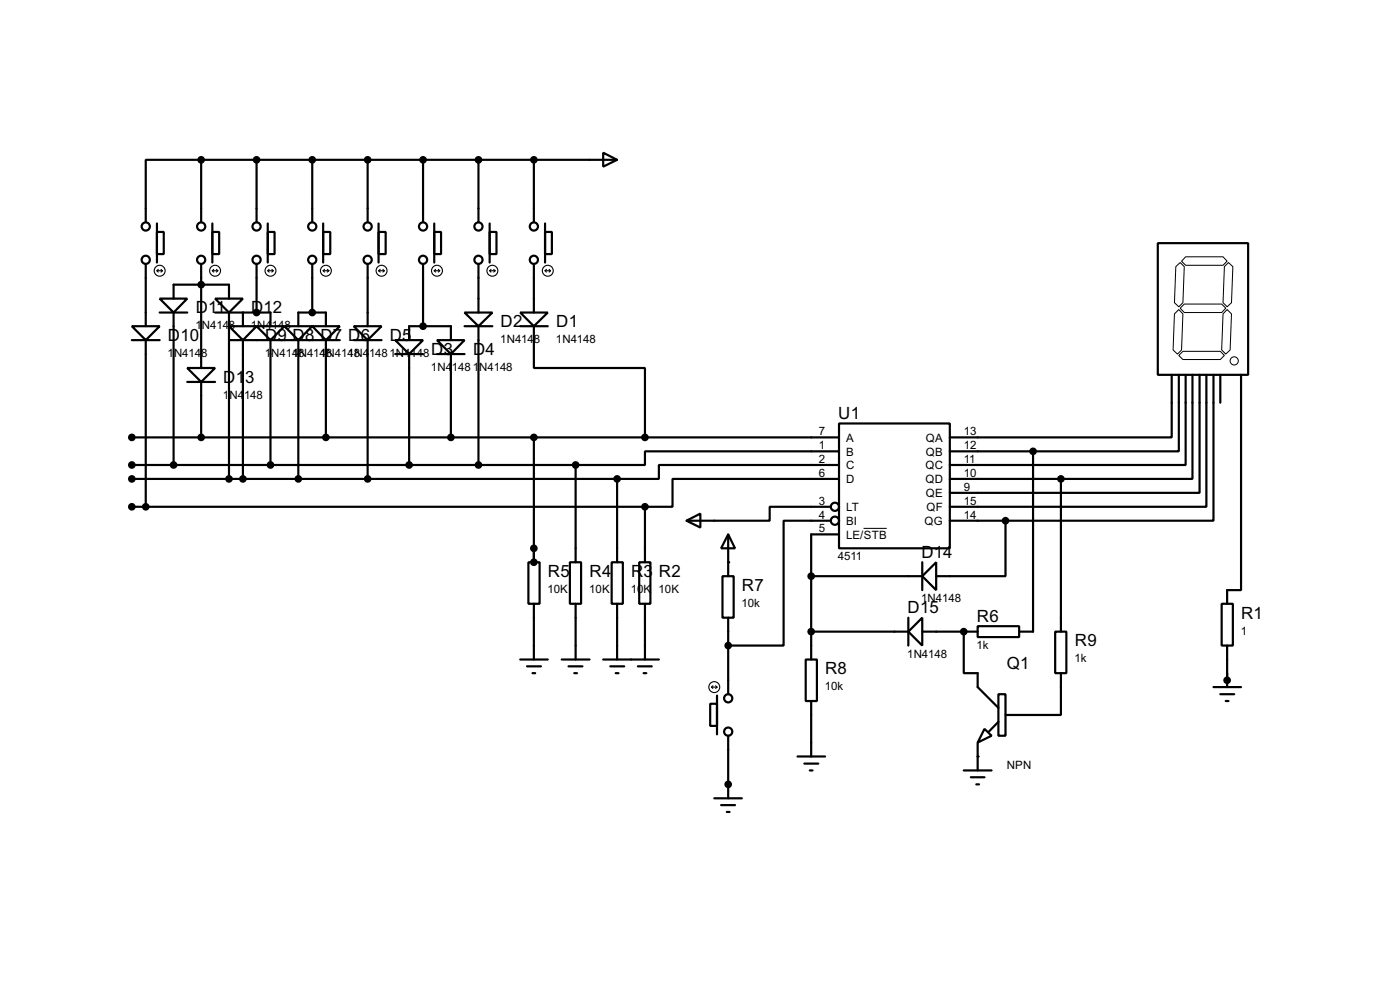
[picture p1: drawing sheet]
<svg xmlns="http://www.w3.org/2000/svg" width="256mm" height="180mm" viewBox="0 0 256 180" stroke-linecap="round" stroke-linejoin="round" font-family="sans-serif">
<g fill="none" stroke="#000" stroke-width=".4">
<path d="M36.9 29.3h-10.2v11.4M36.9 29.3h76.2M36.9 29.3v11.4M47 29.3v11.4M57.2 29.3v11.4M67.4 29.3v11.4M77.5 29.3v11.4M87.7 29.3v11.4M97.8 29.3v11.4M110.5 28l2.6 1.3-2.6 1.2zM24.2 59.7h5.1l-2.6 2.6zM26.7 48.3v11.4"/>
<path d="M28.8 42.5h1.2v4h-1.2zM28.8 40.9v7.2M29.3 54.7h5l-2.5 2.5zM29.3 57.2h5M31.8 54.7v-2.6h10.2v2.6M31.8 57.2v27.9M36.9 48.3v19.1M38.9 42.5h1.3v4h-1.3zM38.9 40.9v7.2M39.4 54.7h5.1l-2.5 2.5zM39.4 57.2h10.2v2.5M42 59.7h5l-2.5 2.6z"/>
<path d="M42 57.2v30.5M44.5 57.2v2.5M47 59.7h5.1l-2.5 2.6zM47 48.3v8.9M49.1 42.5h1.2v4h-1.2zM49.1 40.9v7.2M52.1 59.7h5.1l-2.5 2.6zM54.7 59.7v-2.5h5v2.5M57.2 59.7h5.1l-2.6 2.6zM57.2 48.3v8.9M59.2 42.5h1.3v4h-1.3zM59.2 40.9v7.2"/>
<path d="M64.8 59.7h5.1l-2.5 2.6zM67.4 48.3v11.4M69.4 42.5h1.3v4h-1.3zM69.4 40.9v7.2M77.5 48.3v11.4M79.6 42.5h1.2v4h-1.2zM79.6 40.9v7.2M85.1 57.2h5.1l-2.5 2.5zM85.1 59.7h5.1M87.7 48.3v8.9M87.7 59.7v25.4M89.7 42.5h1.3v4h-1.3z"/>
<path d="M89.7 40.9v7.2M95.3 57.2h5.1l-2.6 2.5zM95.3 59.7h5.1M97.8 59.7v7.7h20.4v12.7M97.8 48.3v8.9M99.9 42.5h1.2v4h-1.2zM99.9 40.9v7.2M212.1 44.5h16.6v24.1h-16.6zM24.2 62.3h5.1M26.7 62.3v30.5M34.3 67.4h5.1l-2.5 2.5zM34.3 69.9h5.1"/>
<path d="M36.9 69.9v10.2M42 62.3h20.3M44.5 62.3v25.4M49.6 62.3v22.8M54.7 62.3v25.4M59.7 62.3v17.8M64.8 62.3h5.1M67.4 62.3v25.4M72.4 62.3h5.1l-2.5 2.5zM72.4 64.8h5.1M75 62.3v-2.6h7.6v2.6M75 64.8v20.3"/>
<path d="M80.1 62.3h5l-2.5 2.5zM80.1 64.8h5M82.6 64.8v15.3M153.7 77.5h20.3v22.9h-20.3zM214.7 68.6v11.5h-40.7M216 68.6v14h-26.7M217.2 68.6v16.5h-43.2M218.5 68.6v19.1h-24.1M219.8 68.6v21.6h-45.8M221 68.6v24.2h-47M222.3 68.6v26.7h-38.1M223.6 68.6v5.1"/>
<path d="M227.4 68.6v39.4h-2.6v2.5M24.2 80.1h129.5M24.2 85.1h81.3M24.2 87.7h88.9M24.2 92.8h94M97.8 80.1v22.8M105.5 85.1v17.8M113.1 87.7v15.2M118.2 92.8v10.1M125.8 95.3l2.5-1.3v2.6zM133.4 97.8l1.3 2.6h-2.6zM133.4 97.8v7.7"/>
<path d="M152.2 92.8h-11.2v2.5h-15.2M152.2 95.3h-8.6v22.9h-10.2M153.7 82.6h-35.5v2.5h-12.7M153.7 85.1h-33v2.6h-7.6M153.7 87.7h-30.5v5.1h-5M153.7 97.8h-5.1v22.9M174 87.7h20.4M174 95.3h10.2M174 82.6h15.3M184.2 95.3v10.2h-12.7M189.3 82.6v33h-2.6M194.4 87.7v27.9"/>
<path d="M96.8 102.9h2.1v7.6h-2.1zM97.8 110.5v10.2M104.4 102.9h2.1v7.6h-2.1zM105.5 110.5v10.2M112.1 102.9h2v7.6h-2zM113.1 110.5v10.2M117.1 102.9h2.1v7.6h-2.1zM118.2 110.5v10.2M132.4 105.5h2v7.6h-2zM133.4 113.1v14M148.6 105.5h20.4M148.6 115.6h17.8"/>
<path d="M166.4 115.6l2.6-2.5v5.1zM166.4 113.1v5.1M169 105.5l2.5-2.6v5.1zM169 115.6h10.1M169 102.9v5.1M176.6 115.6v7.6h2.5v2.6l3.8 3.8M179.1 114.6h7.6v2h-7.6zM193.3 115.6h2.1v7.6h-2.1zM223.8 110.5h2.1v7.7h-2.1zM224.8 118.2v7.6M95.3 120.7h5.1M96.6 122h2.5"/>
<path d="M97.6 123.2h.5M102.9 120.7h5.1M104.2 122h2.5M105.2 123.2h.5M110.5 120.7h10.2M111.8 122h2.6M112.8 123.2h.5M116.9 122h2.5M117.9 123.2h.5M130.1 128.8h1.3v4.1h-1.3zM131.4 127.3v7.1M133.4 134.7v11.4"/>
<path d="M146.1 138.5h5.1M147.4 139.8h2.5M147.6 120.7h2.1v7.6h-2.1zM148.6 128.3v10.2M179.1 135.9v5.1M180.4 133.4l1.3 1.3-2.6 1.2zM182.9 127.1h1.3v7.6h-1.3zM182.9 132.1l-1.7 1.8M194.4 123.2v7.7h-10.2M222.3 125.8h5.1M223.6 127.1h2.5M224.6 128.3h.5"/>
<path d="M130.9 146.1h5M132.1 147.4h2.6M133.2 148.6h.5M148.4 141h.5M176.6 141h5.1M177.9 142.3h2.5M178.9 143.6h.5"/>
<circle cx="26.7" cy="41.5" r=".75"/>
<circle cx="26.7" cy="47.6" r=".75"/>
<circle cx="36.8" cy="47.6" r=".75"/>
<circle cx="36.8" cy="41.5" r=".75"/>
<circle cx="47" cy="41.5" r=".75"/>
<circle cx="47" cy="47.6" r=".75"/>
<circle cx="57.2" cy="47.6" r=".75"/>
<circle cx="57.2" cy="41.5" r=".75"/>
<circle cx="67.3" cy="41.5" r=".75"/>
<circle cx="67.3" cy="47.6" r=".75"/>
<circle cx="77.5" cy="47.6" r=".75"/>
<circle cx="77.5" cy="41.5" r=".75"/>
<circle cx="87.6" cy="41.5" r=".75"/>
<circle cx="87.6" cy="47.6" r=".75"/>
<circle cx="97.8" cy="47.6" r=".75"/>
<circle cx="97.8" cy="41.5" r=".75"/>
<circle cx="152.9" cy="95.3" r=".75"/>
<circle cx="152.9" cy="92.8" r=".75"/>
<circle cx="133.4" cy="127.8" r=".75"/>
<circle cx="133.4" cy="133.9" r=".75"/>
</g>
<g fill="#000">
<circle cx="97.8" cy="100.4" r=".2"/>
<circle cx="133.4" cy="102.9" r=".2"/>
<circle cx="176.6" cy="115.6" r=".2"/>
<circle cx="179.1" cy="138.5" r=".2"/>
<circle cx="133.4" cy="143.6" r=".2"/>
</g>
<g fill="none" stroke="#000" stroke-width=".18">
<path d="M215.2 57.5l.8-.8 .7 .8-.2 6.6-.8 .7-.8-.7zM215.4 48.8l.8-.7 .8 .7-.3 6.6-.7 .8-.8-.8zM217 55.7h6.8l.8 .7-.8 .8h-6.8l-.8-.8zM217.2 47h6.9l.7 .8-.7 .8h-6.9l-.7-.8zM224.3 48.8l.8-.7 .8 .7-.3 6.6-.8 .8-.7-.8zM224.8 56.7l.8 .8-.2 6.6-.8 .7-.8-.7 .3-6.6zM216 65.1l.7-.8h6.9l.7 .8-.7 .7h-6.9zM158.2 96.7h4.3"/>
<circle cx="226.1" cy="66.1" r=".75"/>
</g>
<g fill="#000" stroke="#000" stroke-width=".4">
<circle cx="36.8" cy="29.3" r=".5"/>
<circle cx="47" cy="29.3" r=".5"/>
<circle cx="57.2" cy="29.3" r=".5"/>
<circle cx="67.3" cy="29.3" r=".5"/>
<circle cx="77.5" cy="29.3" r=".5"/>
<circle cx="87.6" cy="29.3" r=".5"/>
<circle cx="97.8" cy="29.3" r=".5"/>
<circle cx="36.8" cy="52.1" r=".5"/>
<circle cx="47" cy="57.2" r=".5"/>
<circle cx="57.2" cy="57.2" r=".5"/>
<circle cx="77.5" cy="59.7" r=".5"/>
<circle cx="24.1" cy="85.1" r=".5"/>
<circle cx="24.1" cy="80.1" r=".5"/>
<circle cx="24.1" cy="92.8" r=".5"/>
<circle cx="24.1" cy="87.7" r=".5"/>
<circle cx="26.7" cy="92.8" r=".5"/>
<circle cx="31.8" cy="85.1" r=".5"/>
<circle cx="36.8" cy="80.1" r=".5"/>
<circle cx="41.9" cy="87.7" r=".5"/>
<circle cx="44.5" cy="87.7" r=".5"/>
<circle cx="49.5" cy="85.1" r=".5"/>
<circle cx="54.6" cy="87.7" r=".5"/>
<circle cx="59.7" cy="80.1" r=".5"/>
<circle cx="67.3" cy="87.7" r=".5"/>
<circle cx="74.9" cy="85.1" r=".5"/>
<circle cx="82.6" cy="80.1" r=".5"/>
<circle cx="87.6" cy="85.1" r=".5"/>
<circle cx="97.8" cy="80.1" r=".5"/>
<circle cx="105.4" cy="85.1" r=".5"/>
<circle cx="113" cy="87.7" r=".5"/>
<circle cx="118.1" cy="92.8" r=".5"/>
<circle cx="118.1" cy="80.1" r=".5"/>
<circle cx="184.2" cy="95.3" r=".5"/>
<circle cx="189.2" cy="82.6" r=".5"/>
<circle cx="194.3" cy="87.7" r=".5"/>
<circle cx="97.8" cy="102.9" r=".5"/>
<circle cx="97.8" cy="100.4" r=".5"/>
<circle cx="133.4" cy="118.2" r=".5"/>
<circle cx="148.6" cy="105.5" r=".5"/>
<circle cx="148.6" cy="115.6" r=".5"/>
<circle cx="176.5" cy="115.6" r=".5"/>
<circle cx="224.8" cy="124.5" r=".5"/>
<circle cx="133.4" cy="143.6" r=".5"/>
</g>
<g fill="none" stroke="#000" stroke-width=".2">
<path d="M28.8 49.6h1M28.8 49.6l.2 .2M29 49.3l-.2 .3M29.5 49.3l.3 .3M29.8 49.6l-.3 .2M38.9 49.6h1M38.9 49.6l.3 .2M39.2 49.3l-.3 .3M39.7 49.3l.2 .3M39.9 49.6l-.2 .2M49.1 49.6h1M49.1 49.6l.2 .2"/>
<path d="M49.3 49.3l-.2 .3M49.8 49.3l.3 .3M50.1 49.6l-.3 .2M59.2 49.6h1.1M59.2 49.6l.3 .2M59.5 49.3l-.3 .3M60 49.3l.3 .3M60.3 49.6l-.3 .2M69.4 49.6h1M69.4 49.6l.3 .2M69.7 49.3l-.3 .3M70.2 49.3l.2 .3"/>
<path d="M70.4 49.6l-.2 .2M79.6 49.6h1M79.6 49.6l.2 .2M79.8 49.3l-.2 .3M80.3 49.3l.3 .3M80.6 49.6l-.3 .2M89.7 49.6h1M89.7 49.6l.3 .2M90 49.3l-.3 .3M90.5 49.3l.2 .3M90.7 49.6l-.2 .2M99.9 49.6h1"/>
<path d="M99.9 49.6l.2 .2M100.1 49.3l-.2 .3M100.6 49.3l.3 .3M100.9 49.6l-.3 .2M130.4 125.8h1M130.4 125.8l.2 .2M130.6 125.5l-.2 .3M131.1 125.5l.3 .3M131.4 125.8l-.3 .2"/>
<circle cx="29.2" cy="49.6" r="1"/>
<circle cx="39.4" cy="49.6" r="1"/>
<circle cx="49.5" cy="49.6" r="1"/>
<circle cx="59.7" cy="49.6" r="1"/>
<circle cx="69.9" cy="49.6" r="1"/>
<circle cx="80" cy="49.6" r="1"/>
<circle cx="90.2" cy="49.6" r="1"/>
<circle cx="100.3" cy="49.6" r="1"/>
<circle cx="130.8" cy="125.8" r="1"/>
</g>
<g font-size="3.5">
<text x="35.9" y="57.4">D11</text>
<text x="46" y="57.4">D1</text>
<text x="50" y="57.4">2</text>
<text x="91.7" y="59.9">D2</text>
<text x="101.9" y="59.9">D1</text>
<text x="30.8" y="62.4">D10</text>
<text x="48.6" y="62.4">D9 D8 D7 D6</text>
<text x="71.4" y="62.4">D5</text>
<text x="79" y="64.9">D3</text>
<text x="86.7" y="64.9">D4</text>
<text x="40.9" y="70.1">D1</text>
<text x="44.9" y="70.1">3</text>
<text x="153.6" y="76.7">U1</text>
<text x="100.4" y="105.6">R5</text>
<text x="108" y="105.6">R4</text>
<text x="115.6" y="105.6">R</text>
<text x="117.9" y="105.6">3</text>
<text x="120.7" y="105.6">R2</text>
<text x="168.8" y="102.1">D14</text>
<text x="135.9" y="108.2">R7</text>
<text x="166.3" y="112.3">D15</text>
<text x="179" y="113.8">R6</text>
<text x="227.4" y="113.2">R1</text>
<text x="196.9" y="118.3">R9</text>
<text x="151.2" y="123.4">R8</text>
<text x="184.5" y="122.4">Q1</text>
</g>
<g font-size="2.4">
<text x="30.7" y="65.4">1</text>
<text x="31.9" y="65.4">N4148</text>
<text x="35.8" y="60.3">1</text>
<text x="37" y="60.3">N4148</text>
<text x="45.9" y="60.3">1N4148</text>
<text x="48.5" y="65.4">1</text>
<text x="49.7" y="65.4">N4148</text>
<text x="53.6" y="65.4">1</text>
<text x="54.7" y="65.4">N4148N4148</text>
<text x="58.7" y="65.4">1</text>
<text x="63.8" y="65.4">1N4</text>
<text x="67.6" y="65.4">1481N4</text>
<text x="75.2" y="65.4">148</text>
<text x="91.7" y="62.8">1N414</text>
<text x="97.8" y="62.8">8</text>
<text x="101.9" y="62.8">1N4148</text>
<text x="79" y="67.9">1N4</text>
<text x="82.8" y="67.9">1481</text>
<text x="87.8" y="67.9">N4148</text>
<text x="40.9" y="73">1</text>
<text x="42" y="73">N4</text>
<text x="44.7" y="73">148</text>
<text x="150" y="79.7">7</text>
<text x="150" y="82.2">1</text>
<text x="155" y="80.8">A</text>
<text x="155" y="83.4">B</text>
<text x="169.6" y="80.8">QA</text>
<text x="169.6" y="83.4">QB</text>
<text x="176.6" y="79.7">13</text>
<text x="176.6" y="82.2">12</text>
<text x="150" y="84.7">2</text>
<text x="150" y="87.3">6</text>
<text x="155" y="85.9">C</text>
<text x="155" y="88.5">D</text>
<text x="169.5" y="85.9">QC</text>
<text x="169.5" y="88.5">QD</text>
<text x="176.6" y="84.7">11</text>
<text x="176.6" y="87.3">10</text>
<text x="176.6" y="89.8">9</text>
<text x="150" y="92.4">3</text>
<text x="150" y="94.9">4</text>
<text x="155" y="93.6">LT</text>
<text x="169.6" y="91">QE</text>
<text x="169.7" y="93.6">QF</text>
<text x="176.6" y="92.4">15</text>
<text x="176.6" y="94.9">14</text>
<text x="150" y="97.4">5</text>
<text x="155" y="96.1">BI</text>
<text x="155" y="98.6">LE/STB</text>
<text x="169.4" y="96.1">QG</text>
<text x="153.5" y="102.6">4511</text>
<text x="100.3" y="108.5">10K</text>
<text x="107.9" y="108.5">10K</text>
<text x="115.6" y="108.5">10K</text>
<text x="120.7" y="108.5">10K</text>
<text x="135.9" y="111.1">10k</text>
<text x="168.8" y="110.2">1N4148</text>
<text x="178.9" y="118.8">1k</text>
<text x="227.3" y="116.2">1</text>
<text x="166.2" y="120.4">1N4148</text>
<text x="196.8" y="121.2">1k</text>
<text x="151.1" y="126.3">10k</text>
<text x="184.4" y="140.7">NPN</text>
</g>
</svg>
